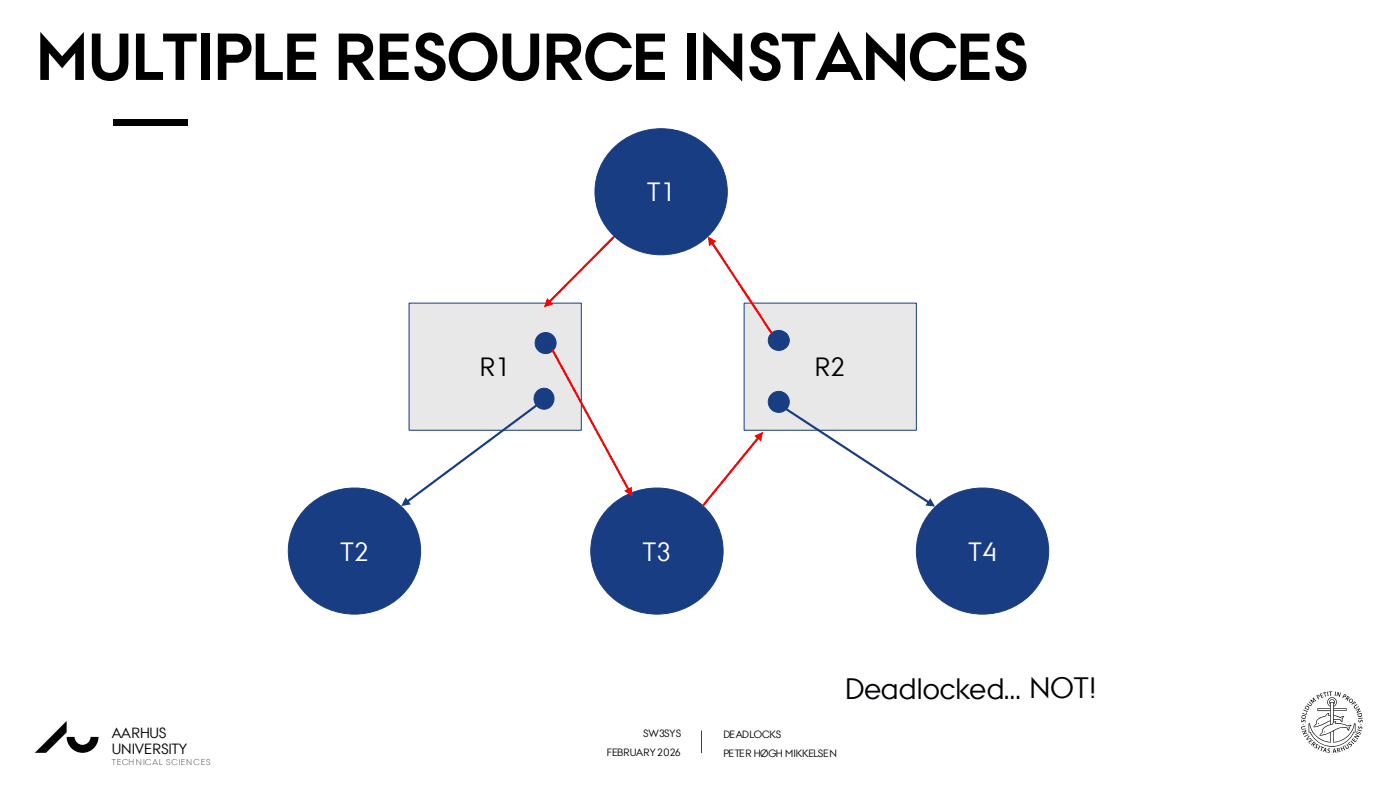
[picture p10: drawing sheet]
<svg xmlns="http://www.w3.org/2000/svg" width="339mm" height="190mm" viewBox="0 0 339 190" stroke-linecap="round" stroke-linejoin="round" font-family="sans-serif">
<path d="M314.7 174h.2l-.1 .2 .1 .2a.42 .42 0 0 1 .4-.3 .42 .42 0 0 1 .4 .2v.3h-.2l.1-.3-.2-.1a.37 .37 0 0 1-.5 .4 .37 .37 0 0 1-.2-.6zM314.8 175.7l.8-.3 .1 .3-.7 .1a.24 .24 0 0 0-.2 .3 .24 .24 0 0 0 .4 .1l.5-.1 .1 .2h-1l-.1-.3zM314.8 173.3a.55 .55 0 0 1 1.1 0 .55 .55 0 0 1-1.1 0zM314.9 176.8l.9-.4 .1 .3-.6 .7 .8-.3 .1 .2-1 .3-.1-.2 .6-.7-.7 .3zM315 173.2l-.1 .2 .5 .3a.32 .32 0 0 0 .3-.5 .32 .32 0 0 0-.5-.1zM315 172.3l.9 .3v-.4l.2 .1-.1 .6-1.1-.4zM315.1 175l.2 .1-.1 .1zM315.3 171.5l1 .4-.1 .3-1-.4zM315.4 178l.9-.5 .2 .2-1 .5zM315.8 170.7a.6 .6 0 0 1 .8 .2 .6 .6 0 0 1-.2 .8l-.9-.5zM315.8 170.9l-.1 .2 .5 .3a.34 .34 0 0 0 .4-.4 .34 .34 0 0 0-.5-.2zM316.6 177.8l.1 .2-.6 .7 .8-.3 .2 .2-1.1 .3-.1-.2zM316.6 169.6l.5 .4a.39 .39 0 0 1 .1 .5 .39 .39 0 0 1-.6 .1l-.5-.4 .1-.2 .6 .5a.23 .23 0 0 0 .3-.1 .23 .23 0 0 0-.2-.3l-.4-.4zM316.4 179.3l.8-.6 .3 .4-.1 .1-.2-.3-.2 .2 .3 .2-.2 .2-.2-.3-.3 .2 .4 .3-.2 .1zM318.6 171.2h3.1v-.4a1.17 1.17 0 0 1-.5-1.8 1.17 1.17 0 0 1 1.9 0 1.17 1.17 0 0 1-.5 1.8v.4h3v.7h-3v1l1.6 .5 .3-.2h.6l-.4 .6-.1 .7a1.74 1.74 0 0 0-2-.4v.4l.6-.1-.2 .5h1.2l1.2 .3a.86 .86 0 0 0 1.2 0l.3 .1a1.34 1.34 0 0 0-.6 1.4l-.4-.2-.2-.5a4 4 0 0 0-3.1 .7v2.7a5.2 5.2 0 0 0 4.8-4.5h.4v2.2h-.4a5.8 5.8 0 0 1-5.3 3.4 5.8 5.8 0 0 1-5.3-3.4h-.3v-2.2h.3a5.3 5.3 0 0 0 4.9 4.5v-2.2h-.2a4.3 4.3 0 0 1-2.4 .6l.2-.4a.99 .99 0 0 0 .5-1.1l.9-.8 1-.4v-.8l-.7 .4a6.6 6.6 0 0 1-3.3 1l.2-.3a1.08 1.08 0 0 0 .5-1.2 3.5 3.5 0 0 1 2.2-1.2l.3-.4 .6-.3-.2 .6h.4v-1h-3.1zM316.6 175v1.9h.3a5.7 5.7 0 0 0 5.2 3.5 5.7 5.7 0 0 0 5.2-3.5h.4v-1.9a5.7 5.7 0 0 1-5.3 4.5v-2.7l-.6 .3v2.4a5.6 5.6 0 0 1-5.2-4.5zM316.8 169.3l.3-.2 .6 .4-.3-.7 .3-.2 .6 .8-.2 .2-.5-.7 .3 .9-.8-.4 .6 .6-.2 .1zM317.7 179.3l.3 .2a.29 .29 0 0 1 .1 .4 .29 .29 0 0 1-.4 .1v.6l-.2-.2v-.6l-.3 .4-.2-.2zM317.7 179.6l-.1 .2a.2 .2 0 0 0 .3 0 .2 .2 0 0 0-.1-.3zM318.8 173.9l-.4 .6v.5l-.6 .7 1.6-.5 2.3-1v-1.2h-.5l.1-.5-.4 .3a1.37 1.37 0 0 1-1.3 .7zM318.3 180l.3-.1 .3 .3-.1 .1a.21 .21 0 0 0-.3-.2 .21 .21 0 0 0-.2 .2 .21 .21 0 0 0 .2 .2 .31 .31 0 0 1-.2 .5 .31 .31 0 0 1-.3-.5l.2 .2h.2zM318.3 168.2a.37 .37 0 0 1 .6-.1 .37 .37 0 0 1-.1 .6l.2 .3-.2 .1zM318.5 168.3a.25 .25 0 0 0 .5 0 .25 .25 0 0 0-.5 0zM319.1 180.2l.2 .2-.4 .9-.3-.1zM318.8 174.8l.2 .1-.2 .1zM318.8 171.3v.4h2.9v-.4zM319.2 167.8l.5-.2v.1a.21 .21 0 0 0-.3 .1 .21 .21 0 0 0 .2 .3 .21 .21 0 0 0 .2-.2l.1 .2-.3 .1v.2l.5-.1v.2l-.6 .2zM320.3 176l-.4 .5v.6l-.6 .6a16.5 16.5 0 0 0 4.6-1.8l1.6-.1 .4 .1 .2 .5v-.6l.3-.1 .2-.3-.6 .2a6.2 6.2 0 0 0-3.1-.6l.1-.5-.8 .7-.9 .2zM319.4 180.4l.8 .3-.1 .2-.3-.2-.2 .9-.3-.1 .4-.8-.3-.1zM320.5 180.8h.2l.1 1.1h-.2a.25 .25 0 0 0-.2-.4 .25 .25 0 0 0-.3 .3l-.2-.1zM319.9 167.5l.8-.2 .1 .2h-.4l.3 .8-.2 .1-.2-.9-.3 .2zM320.2 176.9a.11 .11 0 0 1 .2 0 .11 .11 0 0 1-.2 0zM320.6 180.9l-.3 .5h.3zM320.9 167.2h.3l.1 1.1h-.2zM321.2 181h.5v.2l-.3-.1-.1 .1a.38 .38 0 0 1 .3 .4 .38 .38 0 0 1-.5 .4l-.1-.1v-.2l.2 .1a.21 .21 0 0 0 .2-.1 .21 .21 0 0 0-.2-.3zM321.4 169a1 1 0 0 0 .3 1.6v-.3a.68 .68 0 0 1-.1-1 .68 .68 0 0 1 1 0 .68 .68 0 0 1 0 1v.3a1 1 0 0 0 .4-1.4 1 1 0 0 0-1.6-.2zM321.4 167.2l.8-.1v.3l-.3-.1 .1 .9-.3-.1a.54 .54 0 0 0-.2-.8l-.1 .1zM321.8 169.4l-.1 .6v-.3h.9v.3a.53 .53 0 0 0-.1-.7 .53 .53 0 0 0-.7 .1zM321.8 169.9l.1 5.2 .5-.5v-4.7zM322.6 181l.2-.1 .5 1.1h-.3l-.1-.3h-.2h-.1l-.1 .3h-.2zM322.6 173v.9h1.6l.3 .4-.1-.6 .4-.4-.6 .3zM322.6 171.3v.4h2.9v-.4zM322.7 181.1l-.1 .5h.3zM322.9 167.2h.2l-.1 1.1-.3-.1zM323.5 167.3h.2l.3 .9 .1-.8 .2 .1-.3 1-.1-.1-.3-.9-.1 .8h-.3zM323.3 180.9a.36 .36 0 0 1 .5-.1 .36 .36 0 0 1 .1 .5l.4 .4-.3 .1-.3-.4v.5h-.2zM323.4 181.1a.2 .2 0 0 0 .4 0 .2 .2 0 0 0-.4 0zM324.2 180.7l.2-.1 .1 .4 .2-.1 .2-.1-.2-.3 .2-.1 .4 .9-.2 .1-.2-.5-.4 .2 .3 .5h-.3zM325.1 167.7l.1 .1a.35 .35 0 0 1 .4 .5 .35 .35 0 0 1-.6 .1l-.2 .4-.2-.1zM325 168.2a.21 .21 0 0 0 .4 0 .21 .21 0 0 0-.4 0zM325.1 180.3l.2-.2 .3 .6a.24 .24 0 0 0 .4 .1 .24 .24 0 0 0 0-.4l-.4-.4 .2-.2 .3 .6a.39 .39 0 0 1-.1 .6 .39 .39 0 0 1-.5-.2zM325.9 168.2a.41 .41 0 0 1 .4 .3 .41 .41 0 0 1-.3 .5v.5a.36 .36 0 0 1-.3-.3 .36 .36 0 0 1 .1-.4l-.2 .4-.3-.2zM325.8 168.6a.21 .21 0 0 0 .4 0 .21 .21 0 0 0-.4 0zM326.1 179.6l.3-.2 .2 .1-.3 .2v.1a.39 .39 0 0 1 .6 .2 .39 .39 0 0 1-.3 .5l-.1-.2a.21 .21 0 0 0 .3-.1 .21 .21 0 0 0-.1-.2 .21 .21 0 0 0-.3 0 .29 .29 0 0 1-.3-.1 .29 .29 0 0 1 0-.3zM326.2 169.4a.51 .51 0 0 1 1 0 .51 .51 0 0 1-1 0zM326.6 169.1a.35 .35 0 0 0-.2 .4 .35 .35 0 0 0 .3 .3 .35 .35 0 0 0 .3-.3v-.4zM326.6 179.2l.2-.2 .7 .8-.2 .1zM326.8 170.2l.8-.7 .4 .5-.2 .1-.2-.3-.2 .1 .3 .3-.2 .1-.2-.3-.3 .4zM327.3 178.4l.2 .1-.3 .3 .2 .1 .2-.3 .2 .2-.3 .2 .2 .2 .3-.3a.3 .3 0 0 1 0 .4 .3 .3 0 0 1-.4 0l-.7-.5zM327.6 170.6l.6-.4 .1 .2-.5 .3a.25 .25 0 0 0-.2 .3 .25 .25 0 0 0 .4 .1l.5-.4 .1 .2-.5 .3a.39 .39 0 0 1-.6 0 .39 .39 0 0 1 .1-.6zM327.9 177.5l.9 .5-.1 .1h-1l.8 .4-.2 .2-.9-.5 .2-.2h.9l-.7-.3zM327.8 171.6l1-.4 .1 .2-.6 .7 .7-.3 .1 .2-.9 .4 .5-1-.8 .4zM328.2 176.7l.2 .1-.2 .2 .1 .2a.34 .34 0 0 1 .6-.2 .34 .34 0 0 1-.1 .6l.1-.4a.45 .45 0 0 1-.5 .2 .45 .45 0 0 1-.3-.4zM328.3 172.6l.5-.1a.42 .42 0 0 1 .6 .1 .42 .42 0 0 1-.2 .6 .62 .62 0 0 1-.7 0 .62 .62 0 0 1-.2-.6zM328.3 176.3l1 .3v.2l-1-.3zM328.4 172.8a.38 .38 0 0 0 .5 .3 .38 .38 0 0 0 .2-.5zM328.5 175.5l.2 .1a.2 .2 0 0 0-.1 .2 .2 .2 0 0 0 .2 .2 .2 .2 0 0 0 .1-.3 .35 .35 0 0 1 .6 .1 .35 .35 0 0 1-.1 .5l-.2-.1 .1-.1-.1-.3a.43 .43 0 0 1-.4 .3 .43 .43 0 0 1-.4-.4zM328.5 173.6l1-.2v.3l-1 .1zM328.6 174l.2 .1-.1 .2 .1 .2a.39 .39 0 0 1 .5-.5 .39 .39 0 0 1 .3 .6h-.2l.1-.2-.2-.2a.41 .41 0 0 1-.3 .4 .41 .41 0 0 1-.4-.2zM329 175l.2 .2z" fill="#010202"/>
<path d="M27.4 46.2h18.1v1.3h-18.1z" fill-rule="evenodd" fill="#000"/>
<g fill="#010202">
<path d="M16.1 178.1h1.9a1.93 1.93 0 0 0 2 2 1.93 1.93 0 0 0 1.9-2h1.9a3.8 3.8 0 0 1-3.8 3.9 3.8 3.8 0 0 1-3.9-3.9z"/>
<path d="M16.1 174.3v2.7l-5 5h-2.7z"/>
</g>
<path d="M169.6 176.6v5.5" fill="none" stroke="#010202" stroke-width=".24"/>
<path d="M0 0h338.6v163.8h-338.6z" fill-rule="evenodd" fill="#fff"/>
<path d="M27.4 29h18.1v1.5h-18.1z" fill-rule="evenodd" fill="#000"/>
<path d="M180 73.3h41.6v30.7h-41.6z" fill-rule="evenodd" fill="#e8e8e8"/>
<path d="M180 73.3h41.6v30.7h-41.6z" fill="none" stroke="#183d83" stroke-width=".24"/>
<path d="M74.4 122.4a16.3 16.3 0 0 1 27 7.8 15.5 15.5 0 0 1-17.3 18.2 15.2 15.2 0 0 1-12.4-22.4l.8-1.3z" fill-rule="evenodd" fill="#183d83"/>
<path d="M74.4 122.4a16.3 16.3 0 0 1 27 7.8 15.5 15.5 0 0 1-17.3 18.2 15.2 15.2 0 0 1-12.4-22.4l.8-1.3z" fill="none" stroke="#183d83" stroke-width=".24"/>
<path d="M98.9 73.3h41.7v30.7h-41.7z" fill-rule="evenodd" fill="#e8e8e8"/>
<path d="M98.9 73.3h41.7v30.7h-41.7z" fill="none" stroke="#183d83" stroke-width=".24"/>
<circle cx="131.6" cy="96.4" r="2.47" fill="#183d83"/>
<circle cx="131.6" cy="96.4" r="2.47" fill="none" stroke="#183d83" stroke-width=".24"/>
<path d="M147.6 122.4a16.3 16.3 0 0 1 27 7.8 15.5 15.5 0 0 1-17.4 18.2 15.2 15.2 0 0 1-12.4-22.4l.8-1.3z" fill-rule="evenodd" fill="#183d83"/>
<path d="M147.6 122.4a16.3 16.3 0 0 1 27 7.8 15.5 15.5 0 0 1-17.4 18.2 15.2 15.2 0 0 1-12.4-22.4l.8-1.3z" fill="none" stroke="#183d83" stroke-width=".24"/>
<circle cx="188.3" cy="82.3" r="2.48" fill="#183d83"/>
<circle cx="188.3" cy="82.3" r="2.48" fill="none" stroke="#183d83" stroke-width=".24"/>
<circle cx="132" cy="82.9" r="2.54" fill="#183d83"/>
<circle cx="132" cy="82.9" r="2.54" fill="none" stroke="#183d83" stroke-width=".24"/>
<path d="M226.3 122.4a16.3 16.3 0 0 1 27 7.8 15.5 15.5 0 0 1-17.3 18.2 15.2 15.2 0 0 1-12.5-22.4l.8-1.3z" fill-rule="evenodd" fill="#183d83"/>
<path d="M226.3 122.4a16.3 16.3 0 0 1 27 7.8 15.5 15.5 0 0 1-17.3 18.2 15.2 15.2 0 0 1-12.5-22.4l.8-1.3z" fill="none" stroke="#183d83" stroke-width=".24"/>
<circle cx="188.3" cy="97.2" r="2.54" fill="#183d83"/>
<circle cx="188.3" cy="97.2" r="2.54" fill="none" stroke="#183d83" stroke-width=".24"/>
<path d="M190.1 98.6l34.7 22.7-.2 .4-34.8-22.7zM225 120.4l1.2 2.1-2.4-.3z" fill="#183d83"/>
<g fill="#f00">
<path d="M133.4 84.7l.4-.2 18.5 33.8-.5 .3zM151 118.7l1.8-1.1 .1 2.4z"/>
<path d="M148.4 57l-15.8 15.9 .4 .3 15.8-15.9zM132.3 72l-.7 2.3 2.2-.8z"/>
<path d="M171.9 58.8l.5-.3 14.4 21.9-.4 .3zM171.2 57.1l2 1.2-1.7 1.2z"/>
</g>
<path d="M98.3 121.1l.3 .4 31.3-23.2-.4-.5zM98.1 120.2l-1.1 2.1 2.4-.4z" fill="#183d83"/>
<path d="M183.3 105.6l-13.6 16.6 .4 .3 13.6-16.6zM182.4 105.4l1.7 1.3 .5-2.3z" fill="#f00"/>
<path d="M148.6 35.6a16.3 16.3 0 0 1 27 7.7 15.5 15.5 0 0 1-17.3 18.2 15.2 15.2 0 0 1-12.5-22.4l.8-1.3z" fill-rule="evenodd" fill="#183d83"/>
<path d="M148.6 35.6a16.3 16.3 0 0 1 27 7.7 15.5 15.5 0 0 1-17.3 18.2 15.2 15.2 0 0 1-12.5-22.4l.8-1.3z" fill="none" stroke="#183d83" stroke-width=".24"/>
<text font-size="16" x="8.8" y="19.3">MULTIPLE RESOURCE INSTANCES</text>
<text font-size="7.1" x="204.4" y="168.9">Deadlocked… NOT!</text>
<g font-size="6.4" fill="#fff">
<text x="156.5" y="48.5">T1</text>
<text x="82.4" y="135.6">T2</text>
<text x="155.4" y="135.6">T3</text>
<text x="234.2" y="135.6">T4</text>
</g>
<g font-size="6.4">
<text x="116" y="90.9">R1</text>
<text x="197.1" y="90.9">R2</text>
</g>
<g font-size="3.6">
<text x="27" y="178.5">AARHUS</text>
<text x="27" y="182.3">UNIVERSITY</text>
</g>
<g font-size="2.5">
<text x="155.6" y="178.2">SW3SYS</text>
<text x="174.9" y="178.4">DEADLOCKS</text>
<text x="146.7" y="182.8">FEBRUARY 2026</text>
<text x="174.9" y="183">PETER HØGH MIKKELSEN</text>
</g>
<text font-size="2" x="27" y="184.8">TECH NICAL SCIENCES</text>
</svg>
